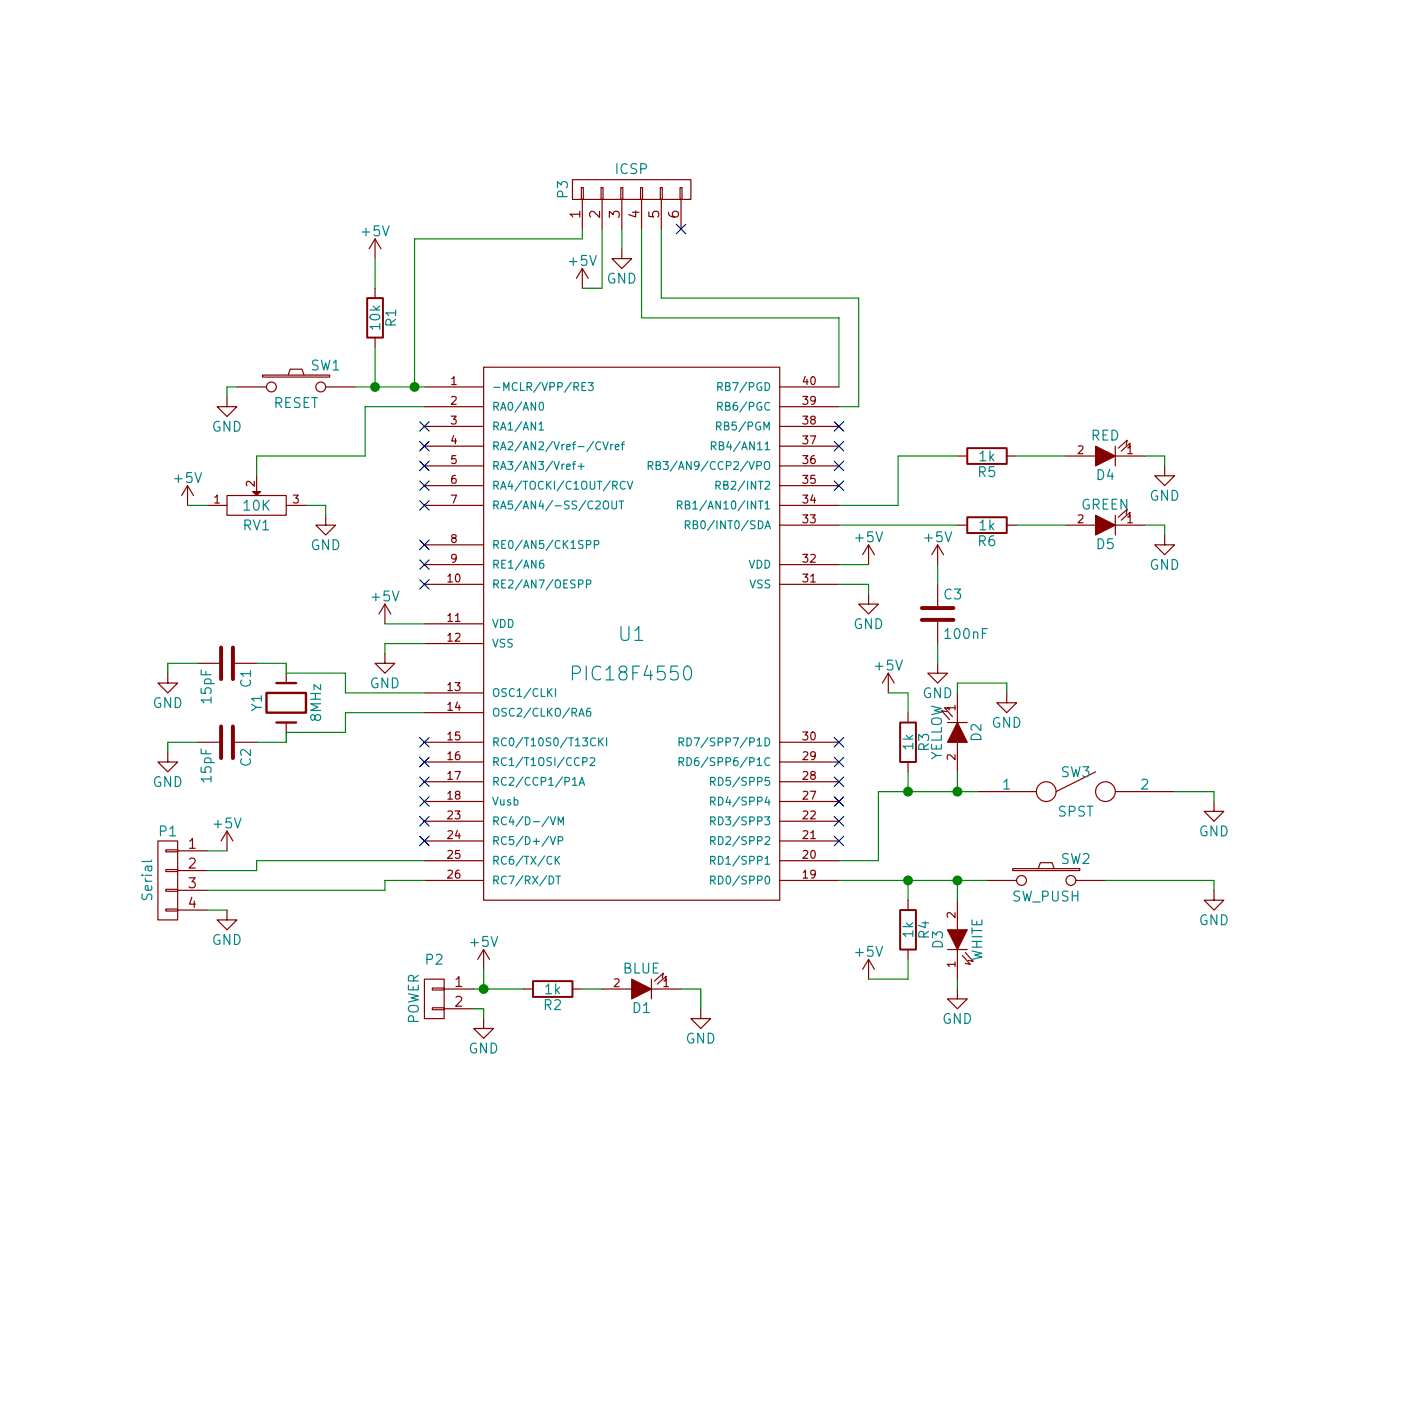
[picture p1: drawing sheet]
EESchema Schematic File Version 4
EELAYER 30 0
EELAYER END
$Descr User 7087 7087
encoding utf-8
Sheet 1 1
Title "Board example"
Date ""
Rev ""
Comp "Board example"
Comment1 "PICsimLab"
Comment2 "lcgamboa@yahoo.com"
Comment3 ""
Comment4 ""
$EndDescr
$Comp
L 18f4550:PIC18F4550 U1
U 1 1
P 3200 3300
F 0 "U1" H 3200 3400 70  0000 C CNN
F 1 "PIC18F4550" H 3200 3200 70  0000 C CNN
F 2 "Package_DIP:DIP-40_W15.24mm" H 3200 3300 60  0001 C CNN
F 3 "" H 3200 3300 60  0000 C CNN
	1    3200 3300
	1    0    0    -1  
$EndComp
$Comp
L power:+5V #PWR01
U 1 1
P 1950 3150
F 0 "#PWR01" H 1950 3000 50  0001 C CNN
F 1 "+5V" H 1950 3290 50  0000 C CNN
F 2 "" H 1950 3150 60  0000 C CNN
F 3 "" H 1950 3150 60  0000 C CNN
	1    1950 3150
	1    0    0    -1  
$EndComp
$Comp
L power:+5V #PWR02
U 1 1
P 4400 2850
F 0 "#PWR02" H 4400 2700 50  0001 C CNN
F 1 "+5V" H 4400 2990 50  0000 C CNN
F 2 "" H 4400 2850 60  0000 C CNN
F 3 "" H 4400 2850 60  0000 C CNN
	1    4400 2850
	1    0    0    -1  
$EndComp
$Comp
L power:GND #PWR03
U 1 1
P 4400 3000
F 0 "#PWR03" H 4400 2750 50  0001 C CNN
F 1 "GND" H 4400 2850 50  0000 C CNN
F 2 "" H 4400 3000 60  0000 C CNN
F 3 "" H 4400 3000 60  0000 C CNN
	1    4400 3000
	1    0    0    -1  
$EndComp
$Comp
L power:GND #PWR04
U 1 1
P 1950 3300
F 0 "#PWR04" H 1950 3050 50  0001 C CNN
F 1 "GND" H 1950 3150 50  0000 C CNN
F 2 "" H 1950 3300 60  0000 C CNN
F 3 "" H 1950 3300 60  0000 C CNN
	1    1950 3300
	1    0    0    -1  
$EndComp
$Comp
L power:GND #PWR05
U 1 1
P 2450 5150
F 0 "#PWR05" H 2450 4900 50  0001 C CNN
F 1 "GND" H 2450 5000 50  0000 C CNN
F 2 "" H 2450 5150 60  0000 C CNN
F 3 "" H 2450 5150 60  0000 C CNN
	1    2450 5150
	1    0    0    -1  
$EndComp
$Comp
L power:+5V #PWR06
U 1 1
P 2450 4900
F 0 "#PWR06" H 2450 4750 50  0001 C CNN
F 1 "+5V" H 2450 5040 50  0000 C CNN
F 2 "" H 2450 4900 60  0000 C CNN
F 3 "" H 2450 4900 60  0000 C CNN
	1    2450 4900
	1    0    0    -1  
$EndComp
$Comp
L board_x-rescue:CONN_01X02 P2
U 1 1
P 2200 5050
F 0 "P2" H 2200 5250 50  0000 C CNN
F 1 "POWER" V 2300 5050 50  0000 C CNN
F 2 "Connector_PinSocket_2.54mm:PinSocket_1x02_P2.54mm_Vertical" H 2200 5050 60  0001 C CNN
F 3 "" H 2200 5050 60  0000 C CNN
	1    2200 5050
	-1   0    0    -1  
$EndComp
$Comp
L board_x-rescue:R R2
U 1 1
P 2800 5000
F 0 "R2" V 2880 5000 50  0000 C CNN
F 1 "1k" V 2800 5000 50  0000 C CNN
F 2 "Resistor_THT:R_Axial_DIN0309_L9.0mm_D3.2mm_P12.70mm_Horizontal" V 2730 5000 30  0001 C CNN
F 3 "" H 2800 5000 30  0000 C CNN
	1    2800 5000
	0    1    1    0   
$EndComp
$Comp
L power:GND #PWR07
U 1 1
P 3550 5100
F 0 "#PWR07" H 3550 4850 50  0001 C CNN
F 1 "GND" H 3550 4950 50  0000 C CNN
F 2 "" H 3550 5100 60  0000 C CNN
F 3 "" H 3550 5100 60  0000 C CNN
	1    3550 5100
	1    0    0    -1  
$EndComp
Wire Wire Line
	2450 4900 2450 5000
Connection ~ 2450 5000
Wire Wire Line
	3550 5000 3550 5100
Wire Wire Line
	4250 2850 4400 2850
Wire Wire Line
	4400 2950 4250 2950
Wire Wire Line
	1950 3150 2150 3150
Wire Wire Line
	2150 3250 1950 3250
$Comp
L board_x-rescue:Crystal Y1
U 1 1
P 1450 3550
F 0 "Y1" H 1450 3700 50  0000 C CNN
F 1 "8MHz" H 1450 3400 50  0000 C CNN
F 2 "Crystal:Crystal_HC18-U_Vertical" H 1450 3550 60  0001 C CNN
F 3 "" H 1450 3550 60  0000 C CNN
	1    1450 3550
	0    -1   -1   0   
$EndComp
$Comp
L board_x-rescue:C C1
U 1 1
P 1150 3350
F 0 "C1" H 1175 3450 50  0000 L CNN
F 1 "15pF" H 1175 3250 50  0000 L CNN
F 2 "Capacitor_THT:C_Disc_D3.0mm_W1.6mm_P2.50mm" H 1188 3200 30  0001 C CNN
F 3 "" H 1150 3350 60  0000 C CNN
	1    1150 3350
	0    1    1    0   
$EndComp
$Comp
L board_x-rescue:C C2
U 1 1
P 1150 3750
F 0 "C2" H 1175 3850 50  0000 L CNN
F 1 "15pF" H 1175 3650 50  0000 L CNN
F 2 "Capacitor_THT:C_Disc_D3.0mm_W1.6mm_P2.50mm" H 1188 3600 30  0001 C CNN
F 3 "" H 1150 3750 60  0000 C CNN
	1    1150 3750
	0    1    1    0   
$EndComp
$Comp
L power:GND #PWR08
U 1 1
P 850 3800
F 0 "#PWR08" H 850 3550 50  0001 C CNN
F 1 "GND" H 850 3650 50  0000 C CNN
F 2 "" H 850 3800 60  0000 C CNN
F 3 "" H 850 3800 60  0000 C CNN
	1    850  3800
	1    0    0    -1  
$EndComp
$Comp
L power:GND #PWR09
U 1 1
P 850 3400
F 0 "#PWR09" H 850 3150 50  0001 C CNN
F 1 "GND" H 850 3250 50  0000 C CNN
F 2 "" H 850 3400 60  0000 C CNN
F 3 "" H 850 3400 60  0000 C CNN
	1    850  3400
	1    0    0    -1  
$EndComp
Wire Wire Line
	1750 3500 2150 3500
Wire Wire Line
	2150 3600 1750 3600
Wire Wire Line
	850  3750 850  3800
$Comp
L board_x-rescue:CONN_01X06 P3
U 1 1
P 3200 950
F 0 "P3" H 3200 1300 50  0000 C CNN
F 1 "ICSP" V 3300 950 50  0000 C CNN
F 2 "Connector_PinSocket_2.54mm:PinSocket_1x06_P2.54mm_Vertical" H 3200 950 60  0001 C CNN
F 3 "" H 3200 950 60  0000 C CNN
	1    3200 950 
	0    -1   -1   0   
$EndComp
$Comp
L board_x-rescue:SW_PUSH SW1
U 1 1
P 1500 1950
F 0 "SW1" H 1650 2060 50  0000 C CNN
F 1 "RESET" H 1500 1870 50  0000 C CNN
F 2 "Button_Switch_THT:SW_PUSH_6mm" H 1500 1950 60  0001 C CNN
F 3 "" H 1500 1950 60  0000 C CNN
	1    1500 1950
	1    0    0    -1  
$EndComp
$Comp
L board_x-rescue:R R1
U 1 1
P 1900 1600
F 0 "R1" V 1980 1600 50  0000 C CNN
F 1 "10k" V 1900 1600 50  0000 C CNN
F 2 "Resistor_THT:R_Axial_DIN0309_L9.0mm_D3.2mm_P12.70mm_Horizontal" V 1830 1600 30  0001 C CNN
F 3 "" H 1900 1600 30  0000 C CNN
	1    1900 1600
	1    0    0    -1  
$EndComp
$Comp
L power:GND #PWR010
U 1 1
P 1150 2000
F 0 "#PWR010" H 1150 1750 50  0001 C CNN
F 1 "GND" H 1150 1850 50  0000 C CNN
F 2 "" H 1150 2000 60  0000 C CNN
F 3 "" H 1150 2000 60  0000 C CNN
	1    1150 2000
	1    0    0    -1  
$EndComp
$Comp
L power:+5V #PWR011
U 1 1
P 1900 1300
F 0 "#PWR011" H 1900 1150 50  0001 C CNN
F 1 "+5V" H 1900 1440 50  0000 C CNN
F 2 "" H 1900 1300 60  0000 C CNN
F 3 "" H 1900 1300 60  0000 C CNN
	1    1900 1300
	1    0    0    -1  
$EndComp
Wire Wire Line
	1800 1950 1900 1950
Connection ~ 1900 1950
Wire Wire Line
	1200 1950 1150 1950
Wire Wire Line
	1150 1950 1150 2000
Wire Wire Line
	2950 1150 2950 1200
Wire Wire Line
	2950 1200 2100 1200
Wire Wire Line
	2100 1200 2100 1950
Connection ~ 2100 1950
$Comp
L board_x-rescue:CONN_01X04 P1
U 1 1
P 850 4450
F 0 "P1" H 850 4700 50  0000 C CNN
F 1 "Serial" V 950 4450 50  0000 C CNN
F 2 "Connector_PinSocket_2.54mm:PinSocket_1x04_P2.54mm_Vertical" H 850 4450 60  0001 C CNN
F 3 "" H 850 4450 60  0000 C CNN
	1    850  4450
	-1   0    0    -1  
$EndComp
Wire Wire Line
	2150 4350 1300 4350
Wire Wire Line
	1300 4350 1300 4400
Wire Wire Line
	1300 4400 1050 4400
Wire Wire Line
	1050 4500 1950 4500
Wire Wire Line
	1950 4500 1950 4450
Wire Wire Line
	1950 4450 2150 4450
$Comp
L power:GND #PWR012
U 1 1
P 1150 4600
F 0 "#PWR012" H 1150 4350 50  0001 C CNN
F 1 "GND" H 1150 4450 50  0000 C CNN
F 2 "" H 1150 4600 60  0000 C CNN
F 3 "" H 1150 4600 60  0000 C CNN
	1    1150 4600
	1    0    0    -1  
$EndComp
$Comp
L power:+5V #PWR013
U 1 1
P 1150 4300
F 0 "#PWR013" H 1150 4150 50  0001 C CNN
F 1 "+5V" H 1150 4440 50  0000 C CNN
F 2 "" H 1150 4300 60  0000 C CNN
F 3 "" H 1150 4300 60  0000 C CNN
	1    1150 4300
	1    0    0    -1  
$EndComp
Wire Wire Line
	1050 4300 1150 4300
Wire Wire Line
	1050 4600 1150 4600
$Comp
L board_x-rescue:POT-RESCUE-board_x RV1
U 1 1
P 1300 2550
F 0 "RV1" H 1300 2450 50  0000 C CNN
F 1 "10K" H 1300 2550 50  0000 C CNN
F 2 "Potentiometer_THT:Potentiometer_Bourns_3009P_Horizontal" H 1300 2550 60  0001 C CNN
F 3 "" H 1300 2550 60  0000 C CNN
	1    1300 2550
	1    0    0    -1  
$EndComp
$Comp
L power:GND #PWR014
U 1 1
P 1650 2600
F 0 "#PWR014" H 1650 2350 50  0001 C CNN
F 1 "GND" H 1650 2450 50  0000 C CNN
F 2 "" H 1650 2600 60  0000 C CNN
F 3 "" H 1650 2600 60  0000 C CNN
	1    1650 2600
	1    0    0    -1  
$EndComp
$Comp
L power:+5V #PWR015
U 1 1
P 950 2550
F 0 "#PWR015" H 950 2400 50  0001 C CNN
F 1 "+5V" H 950 2690 50  0000 C CNN
F 2 "" H 950 2550 60  0000 C CNN
F 3 "" H 950 2550 60  0000 C CNN
	1    950  2550
	1    0    0    -1  
$EndComp
Wire Wire Line
	950  2550 1050 2550
Wire Wire Line
	1550 2550 1650 2550
Wire Wire Line
	2150 2050 1850 2050
Wire Wire Line
	1850 2050 1850 2300
Wire Wire Line
	1850 2300 1300 2300
Wire Wire Line
	1300 2300 1300 2400
Wire Wire Line
	4550 2550 4250 2550
Wire Wire Line
	4550 2300 4550 2550
$Comp
L board_x-rescue:R R5
U 1 1
P 5000 2300
F 0 "R5" V 5080 2300 50  0000 C CNN
F 1 "1k" V 5000 2300 50  0000 C CNN
F 2 "Resistor_THT:R_Axial_DIN0309_L9.0mm_D3.2mm_P12.70mm_Horizontal" V 4930 2300 30  0001 C CNN
F 3 "" H 5000 2300 30  0000 C CNN
	1    5000 2300
	0    1    1    0   
$EndComp
$Comp
L board_x-rescue:R R6
U 1 1
P 5000 2650
F 0 "R6" V 5080 2650 50  0000 C CNN
F 1 "1k" V 5000 2650 50  0000 C CNN
F 2 "Resistor_THT:R_Axial_DIN0309_L9.0mm_D3.2mm_P12.70mm_Horizontal" V 4930 2650 30  0001 C CNN
F 3 "" H 5000 2650 30  0000 C CNN
	1    5000 2650
	0    1    1    0   
$EndComp
$Comp
L power:GND #PWR016
U 1 1
P 5900 2350
F 0 "#PWR016" H 5900 2100 50  0001 C CNN
F 1 "GND" H 5900 2200 50  0000 C CNN
F 2 "" H 5900 2350 60  0000 C CNN
F 3 "" H 5900 2350 60  0000 C CNN
	1    5900 2350
	1    0    0    -1  
$EndComp
$Comp
L power:GND #PWR017
U 1 1
P 5900 2700
F 0 "#PWR017" H 5900 2450 50  0001 C CNN
F 1 "GND" H 5900 2550 50  0000 C CNN
F 2 "" H 5900 2700 60  0000 C CNN
F 3 "" H 5900 2700 60  0000 C CNN
	1    5900 2700
	1    0    0    -1  
$EndComp
Wire Wire Line
	5900 2650 5800 2650
Wire Wire Line
	5900 2300 5800 2300
$Comp
L board_x-rescue:SW_PUSH SW2
U 1 1
P 5300 4450
F 0 "SW2" H 5450 4560 50  0000 C CNN
F 1 "SW_PUSH" H 5300 4370 50  0000 C CNN
F 2 "Button_Switch_THT:SW_PUSH_6mm" H 5300 4450 60  0001 C CNN
F 3 "" H 5300 4450 60  0000 C CNN
	1    5300 4450
	1    0    0    -1  
$EndComp
$Comp
L board_x-rescue:SPST SW3
U 1 1
P 5450 4000
F 0 "SW3" H 5450 4100 50  0000 C CNN
F 1 "SPST" H 5450 3900 50  0000 C CNN
F 2 "Button_Switch_THT:SW_DIP_SPSTx01_Slide_9.78x4.72mm_W7.62mm_P2.54mm" H 5450 4000 60  0001 C CNN
F 3 "" H 5450 4000 60  0000 C CNN
	1    5450 4000
	1    0    0    -1  
$EndComp
Wire Wire Line
	4250 4450 4600 4450
Wire Wire Line
	4250 4350 4450 4350
Wire Wire Line
	4450 4350 4450 4000
Wire Wire Line
	4450 4000 4600 4000
Wire Wire Line
	5600 4450 6150 4450
$Comp
L power:GND #PWR018
U 1 1
P 6150 4050
F 0 "#PWR018" H 6150 3800 50  0001 C CNN
F 1 "GND" H 6150 3900 50  0000 C CNN
F 2 "" H 6150 4050 60  0000 C CNN
F 3 "" H 6150 4050 60  0000 C CNN
	1    6150 4050
	1    0    0    -1  
$EndComp
$Comp
L power:GND #PWR019
U 1 1
P 6150 4500
F 0 "#PWR019" H 6150 4250 50  0001 C CNN
F 1 "GND" H 6150 4350 50  0000 C CNN
F 2 "" H 6150 4500 60  0000 C CNN
F 3 "" H 6150 4500 60  0000 C CNN
	1    6150 4500
	1    0    0    -1  
$EndComp
Wire Wire Line
	6150 4000 5950 4000
$Comp
L board_x-rescue:R R3
U 1 1
P 4600 3750
F 0 "R3" V 4680 3750 50  0000 C CNN
F 1 "1k" V 4600 3750 50  0000 C CNN
F 2 "Resistor_THT:R_Axial_DIN0309_L9.0mm_D3.2mm_P12.70mm_Horizontal" V 4530 3750 30  0001 C CNN
F 3 "" H 4600 3750 30  0000 C CNN
	1    4600 3750
	1    0    0    -1  
$EndComp
$Comp
L power:+5V #PWR020
U 1 1
P 4500 3500
F 0 "#PWR020" H 4500 3350 50  0001 C CNN
F 1 "+5V" H 4500 3640 50  0000 C CNN
F 2 "" H 4500 3500 60  0000 C CNN
F 3 "" H 4500 3500 60  0000 C CNN
	1    4500 3500
	1    0    0    -1  
$EndComp
$Comp
L power:GND #PWR021
U 1 1
P 5100 3500
F 0 "#PWR021" H 5100 3250 50  0001 C CNN
F 1 "GND" H 5100 3350 50  0000 C CNN
F 2 "" H 5100 3500 60  0000 C CNN
F 3 "" H 5100 3500 60  0000 C CNN
	1    5100 3500
	1    0    0    -1  
$EndComp
Connection ~ 4600 4000
Wire Wire Line
	4850 3900 4850 4000
Connection ~ 4850 4000
Wire Wire Line
	4850 3500 4850 3450
Wire Wire Line
	4850 3450 5100 3450
$Comp
L board_x-rescue:R R4
U 1 1
P 4600 4700
F 0 "R4" V 4680 4700 50  0000 C CNN
F 1 "1k" V 4600 4700 50  0000 C CNN
F 2 "Resistor_THT:R_Axial_DIN0309_L9.0mm_D3.2mm_P12.70mm_Horizontal" V 4530 4700 30  0001 C CNN
F 3 "" H 4600 4700 30  0000 C CNN
	1    4600 4700
	1    0    0    -1  
$EndComp
$Comp
L power:+5V #PWR022
U 1 1
P 4400 4950
F 0 "#PWR022" H 4400 4800 50  0001 C CNN
F 1 "+5V" H 4400 5090 50  0000 C CNN
F 2 "" H 4400 4950 60  0000 C CNN
F 3 "" H 4400 4950 60  0000 C CNN
	1    4400 4950
	1    0    0    -1  
$EndComp
$Comp
L power:GND #PWR023
U 1 1
P 4850 5000
F 0 "#PWR023" H 4850 4750 50  0001 C CNN
F 1 "GND" H 4850 4850 50  0000 C CNN
F 2 "" H 4850 5000 60  0000 C CNN
F 3 "" H 4850 5000 60  0000 C CNN
	1    4850 5000
	1    0    0    -1  
$EndComp
Wire Wire Line
	4400 4950 4600 4950
Connection ~ 4600 4450
Wire Wire Line
	4850 4550 4850 4450
Connection ~ 4850 4450
Wire Wire Line
	4850 4950 4850 5000
$Comp
L power:+5V #PWR024
U 1 1
P 2950 1450
F 0 "#PWR024" H 2950 1300 50  0001 C CNN
F 1 "+5V" H 2950 1590 50  0000 C CNN
F 2 "" H 2950 1450 60  0000 C CNN
F 3 "" H 2950 1450 60  0000 C CNN
	1    2950 1450
	1    0    0    -1  
$EndComp
$Comp
L power:GND #PWR025
U 1 1
P 3150 1250
F 0 "#PWR025" H 3150 1000 50  0001 C CNN
F 1 "GND" H 3150 1100 50  0000 C CNN
F 2 "" H 3150 1250 60  0000 C CNN
F 3 "" H 3150 1250 60  0000 C CNN
	1    3150 1250
	1    0    0    -1  
$EndComp
Wire Wire Line
	3150 1150 3150 1250
Wire Wire Line
	2950 1450 3050 1450
Wire Wire Line
	3050 1450 3050 1150
Wire Wire Line
	4250 1950 4250 1600
Wire Wire Line
	4250 1600 3250 1600
Wire Wire Line
	3250 1600 3250 1150
Wire Wire Line
	3350 1150 3350 1500
Wire Wire Line
	3350 1500 4350 1500
Wire Wire Line
	4350 1500 4350 2050
Wire Wire Line
	4350 2050 4250 2050
NoConn ~ 3450 1150
NoConn ~ 4250 2150
NoConn ~ 4250 2250
NoConn ~ 4250 2350
NoConn ~ 4250 2450
NoConn ~ 4250 4250
NoConn ~ 4250 4150
NoConn ~ 4250 4050
NoConn ~ 4250 3950
NoConn ~ 4250 3850
NoConn ~ 4250 3750
NoConn ~ 2150 4250
NoConn ~ 2150 4150
NoConn ~ 2150 4050
NoConn ~ 2150 3950
NoConn ~ 2150 3850
NoConn ~ 2150 3750
NoConn ~ 2150 2950
NoConn ~ 2150 2850
NoConn ~ 2150 2750
NoConn ~ 2150 2550
NoConn ~ 2150 2450
NoConn ~ 2150 2350
NoConn ~ 2150 2250
NoConn ~ 2150 2150
$Comp
L board_x-rescue:C C3
U 1 1
P 4750 3100
F 0 "C3" H 4775 3200 50  0000 L CNN
F 1 "100nF" H 4775 3000 50  0000 L CNN
F 2 "Capacitor_THT:C_Disc_D3.0mm_W1.6mm_P2.50mm" H 4788 2950 30  0001 C CNN
F 3 "" H 4750 3100 60  0000 C CNN
	1    4750 3100
	1    0    0    -1  
$EndComp
$Comp
L power:GND #PWR026
U 1 1
P 4750 3350
F 0 "#PWR026" H 4750 3100 50  0001 C CNN
F 1 "GND" H 4750 3200 50  0000 C CNN
F 2 "" H 4750 3350 60  0000 C CNN
F 3 "" H 4750 3350 60  0000 C CNN
	1    4750 3350
	1    0    0    -1  
$EndComp
$Comp
L power:+5V #PWR027
U 1 1
P 4750 2850
F 0 "#PWR027" H 4750 2700 50  0001 C CNN
F 1 "+5V" H 4750 2990 50  0000 C CNN
F 2 "" H 4750 2850 60  0000 C CNN
F 3 "" H 4750 2850 60  0000 C CNN
	1    4750 2850
	1    0    0    -1  
$EndComp
Wire Wire Line
	2450 5150 2450 5100
Wire Wire Line
	2450 5100 2400 5100
Wire Wire Line
	6150 4050 6150 4000
Wire Wire Line
	6150 4450 6150 4500
Wire Wire Line
	4400 2950 4400 3000
Wire Wire Line
	1950 3250 1950 3300
Wire Wire Line
	850  3350 850  3400
Wire Wire Line
	1650 2550 1650 2600
Wire Wire Line
	5900 2350 5900 2300
Wire Wire Line
	5900 2700 5900 2650
Wire Wire Line
	4600 3500 4500 3500
Wire Wire Line
	5100 3450 5100 3500
Wire Wire Line
	850  3750 1000 3750
Wire Wire Line
	850  3350 1000 3350
Wire Wire Line
	1900 1750 1900 1950
Wire Wire Line
	4550 2300 4850 2300
Wire Wire Line
	4250 2650 4850 2650
Wire Wire Line
	2400 5000 2450 5000
Wire Wire Line
	5150 2300 5400 2300
Wire Wire Line
	5150 2650 5400 2650
Wire Wire Line
	4750 2850 4750 2950
Wire Wire Line
	4750 3250 4750 3350
Wire Wire Line
	1900 1300 1900 1450
$Comp
L board_x-rescue:LED D1
U 1 1
P 3250 5000
F 0 "D1" H 3250 5100 50  0000 C CNN
F 1 "BLUE" H 3250 4900 50  0000 C CNN
F 2 "LED_THT:LED_D5.0mm" H 3250 5000 60  0001 C CNN
F 3 "" H 3250 5000 60  0000 C CNN
	1    3250 5000
	-1   0    0    1   
$EndComp
Wire Wire Line
	3450 5000 3550 5000
Wire Wire Line
	3050 5000 2950 5000
$Comp
L board_x-rescue:LED D3
U 1 1
P 4850 4750
F 0 "D3" H 4850 4850 50  0000 C CNN
F 1 "WHITE" H 4850 4650 50  0000 C CNN
F 2 "LED_THT:LED_D5.0mm" H 4850 4750 60  0001 C CNN
F 3 "" H 4850 4750 60  0000 C CNN
	1    4850 4750
	0    -1   -1   0   
$EndComp
$Comp
L board_x-rescue:LED D2
U 1 1
P 4850 3700
F 0 "D2" H 4850 3800 50  0000 C CNN
F 1 "YELLOW" H 4850 3600 50  0000 C CNN
F 2 "LED_THT:LED_D5.0mm" H 4850 3700 60  0001 C CNN
F 3 "" H 4850 3700 60  0000 C CNN
	1    4850 3700
	0    1    1    0   
$EndComp
$Comp
L board_x-rescue:LED D4
U 1 1
P 5600 2300
F 0 "D4" H 5600 2400 50  0000 C CNN
F 1 "RED" H 5600 2200 50  0000 C CNN
F 2 "LED_THT:LED_D5.0mm" H 5600 2300 60  0001 C CNN
F 3 "" H 5600 2300 60  0000 C CNN
	1    5600 2300
	-1   0    0    1   
$EndComp
$Comp
L board_x-rescue:LED D5
U 1 1
P 5600 2650
F 0 "D5" H 5600 2750 50  0000 C CNN
F 1 "GREEN" H 5600 2550 50  0000 C CNN
F 2 "LED_THT:LED_D5.0mm" H 5600 2650 60  0001 C CNN
F 3 "" H 5600 2650 60  0000 C CNN
	1    5600 2650
	-1   0    0    1   
$EndComp
Wire Wire Line
	4600 3600 4600 3500
Wire Wire Line
	4600 4950 4600 4850
Wire Wire Line
	4600 4550 4600 4450
Wire Wire Line
	1450 3400 1750 3400
Wire Wire Line
	1750 3400 1750 3500
Wire Wire Line
	1750 3600 1750 3700
Wire Wire Line
	1750 3700 1450 3700
Wire Wire Line
	1450 3700 1450 3750
Wire Wire Line
	1450 3750 1300 3750
Wire Wire Line
	1300 3350 1450 3350
Wire Wire Line
	1450 3350 1450 3400
Wire Wire Line
	4600 4000 4600 3900
Wire Wire Line
	2450 5000 2650 5000
Wire Wire Line
	1900 1950 2100 1950
Wire Wire Line
	2100 1950 2150 1950
Wire Wire Line
	4600 4000 4850 4000
Wire Wire Line
	4850 4000 4950 4000
Wire Wire Line
	4600 4450 4850 4450
Wire Wire Line
	4850 4450 5000 4450
$EndSCHEMATC
